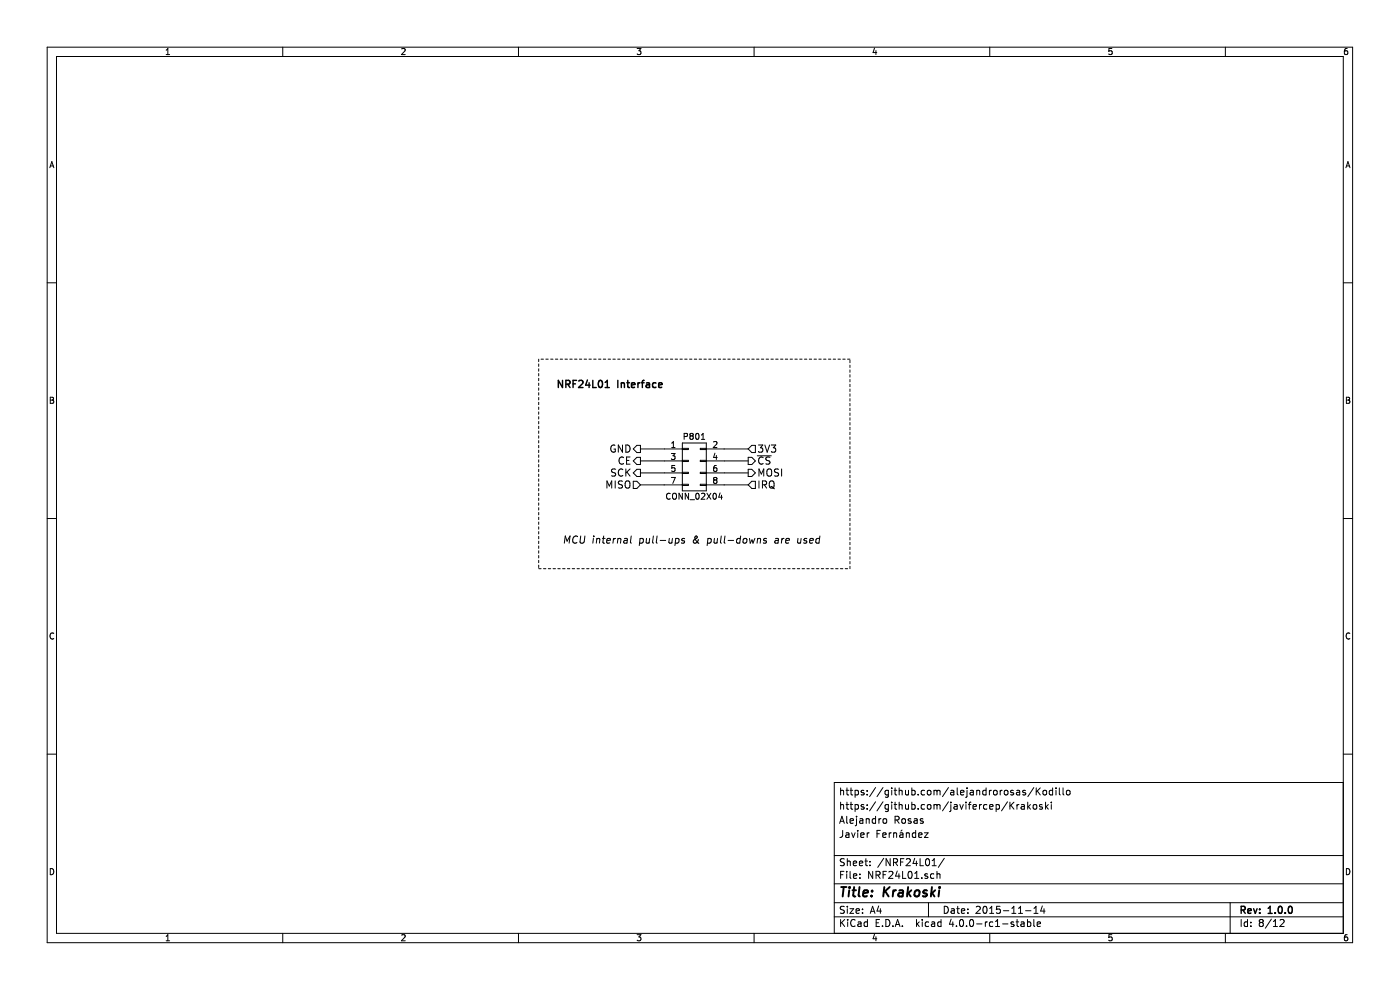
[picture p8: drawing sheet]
EESchema Schematic File Version 2
LIBS:Krakoski-rescue
LIBS:power
LIBS:device
LIBS:transistors
LIBS:conn
LIBS:linear
LIBS:regul
LIBS:74xx
LIBS:cmos4000
LIBS:adc-dac
LIBS:memory
LIBS:xilinx
LIBS:microcontrollers
LIBS:dsp
LIBS:microchip
LIBS:analog_switches
LIBS:motorola
LIBS:texas
LIBS:intel
LIBS:audio
LIBS:interface
LIBS:digital-audio
LIBS:philips
LIBS:display
LIBS:cypress
LIBS:siliconi
LIBS:opto
LIBS:atmel
LIBS:contrib
LIBS:valves
LIBS:ChefLib
LIBS:ComponentLib
LIBS:Krakoski-cache
EELAYER 25 0
EELAYER END
$Descr A4 11693 8268
encoding utf-8
Sheet 8 12
Title "Krakoski"
Date "2015-11-14"
Rev "1.0.0"
Comp ""
Comment1 "Javier Fernández"
Comment2 "Alejandro Rosas"
Comment3 "https://github.com/javifercep/Krakoski"
Comment4 "https://github.com/alejandrorosas/Kodillo"
$EndDescr
$Comp
L CONN_02X04 P801
U 1 1
P 5800 3900
F 0 "P801" H 5800 4150 50  0000 C CNN
F 1 "CONN_02X04" H 5800 3650 50  0000 C CNN
F 2 "Socket_Strips:Socket_Strip_Straight_2x04" H 5800 2700 60  0001 C CNN
F 3 "" H 5800 2700 60  0000 C CNN
	1    5800 3900
	1    0    0    -1  
$EndComp
Text HLabel 6250 3750 2    60   Input ~ 0
3V3
Text HLabel 5350 3750 0    60   Output ~ 0
GND
Text HLabel 6250 3850 2    60   Output ~ 0
~CS
Text HLabel 6250 3950 2    60   Output ~ 0
MOSI
Text HLabel 6250 4050 2    60   Input ~ 0
IRQ
Text HLabel 5350 3850 0    60   Output ~ 0
CE
Text HLabel 5350 3950 0    60   Output ~ 0
SCK
Text HLabel 5350 4050 0    60   Input ~ 0
MISO
Wire Wire Line
	6050 3750 6250 3750
Wire Wire Line
	6050 3850 6250 3850
Wire Wire Line
	6050 3950 6250 3950
Wire Wire Line
	6050 4050 6250 4050
Wire Wire Line
	5550 3750 5350 3750
Wire Wire Line
	5550 3850 5350 3850
Wire Wire Line
	5550 3950 5350 3950
Wire Wire Line
	5550 4050 5350 4050
Wire Notes Line
	4500 3000 4500 4750
Wire Notes Line
	4500 4750 7100 4750
Wire Notes Line
	7100 4750 7100 3000
Wire Notes Line
	7100 3000 4500 3000
Text Notes 4700 4550 0    60   Italic 0
MCU internal pull-ups & pull-downs are used
Text Notes 4650 3250 0    60   ~ 12
NRF24L01 Interface
$EndSCHEMATC
